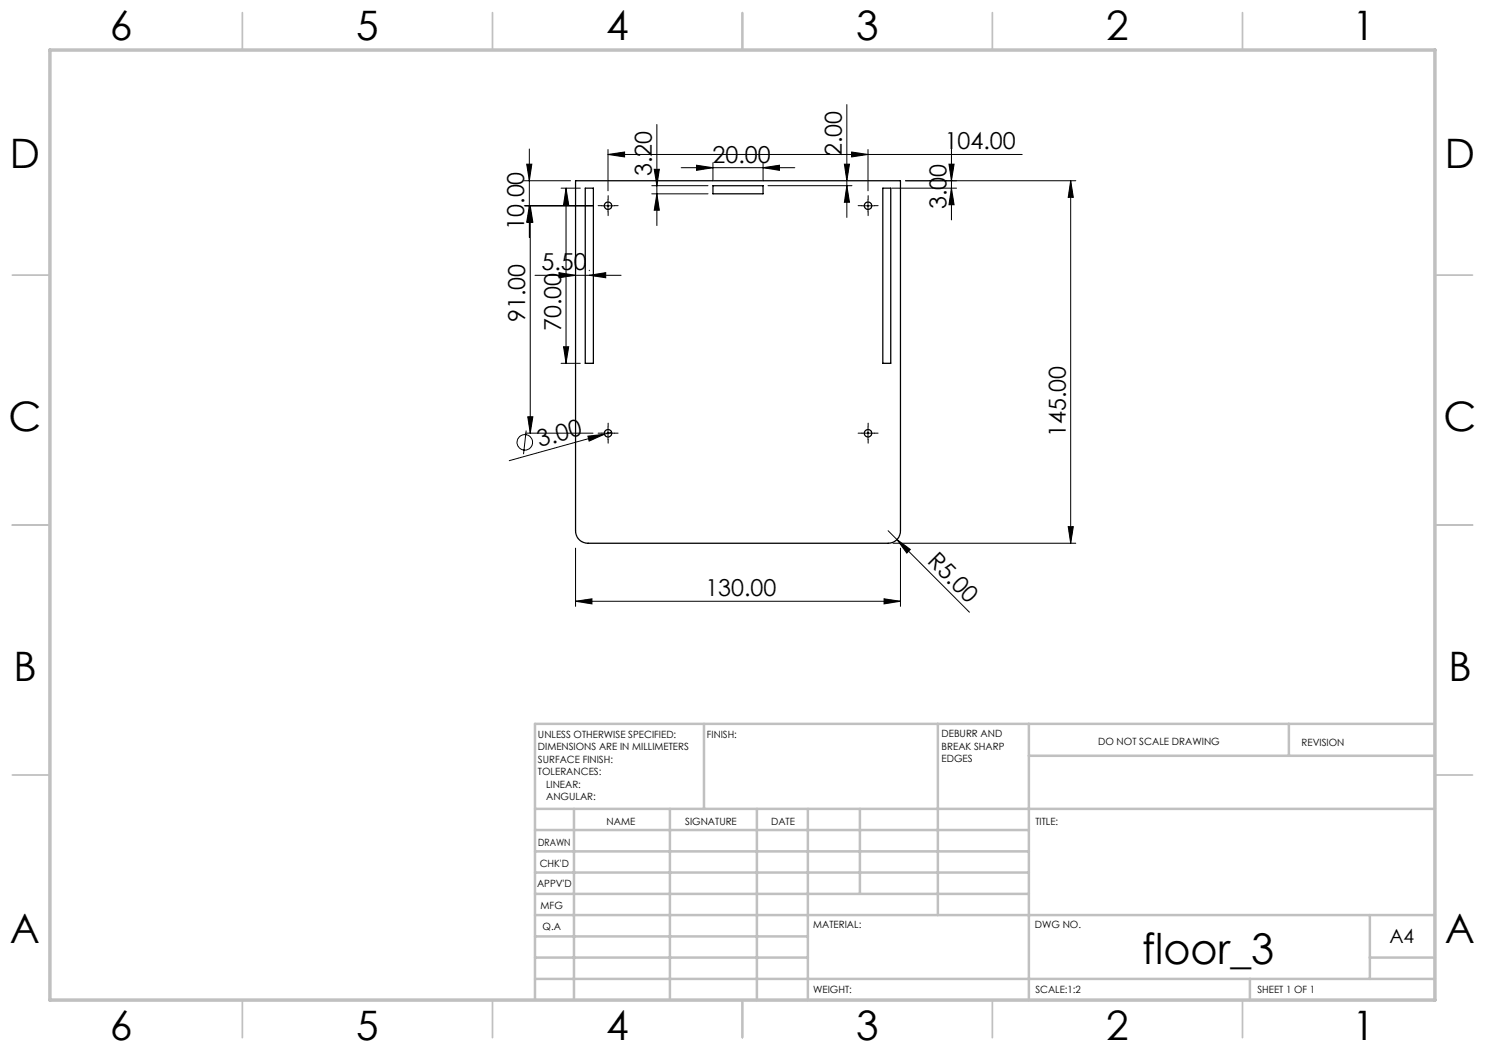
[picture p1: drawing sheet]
<svg xmlns="http://www.w3.org/2000/svg" width="297mm" height="210mm" viewBox="0 0 297 210" stroke-linecap="round" stroke-linejoin="round" font-family="sans-serif">
<g fill="none" stroke="#000" stroke-width=".25">
<path d="M115.1 36.2h65v69.9a2.45 2.45 0 0 1-2.5 2.5h-60a2.45 2.45 0 0 1-2.5-2.5zM117.1 37.6h1.6v35.1h-1.6zM142.6 37.1h10v1.7h-10zM176.6 37.6h1.6v35.1h-1.6z"/>
<circle cx="121.6" cy="41.1" r=".74"/>
<circle cx="173.6" cy="41.1" r=".74"/>
<circle cx="121.6" cy="86.7" r=".74"/>
<circle cx="173.6" cy="86.7" r=".74"/>
</g>
<g fill="none" stroke="#000" stroke-width=".2">
<path d="M104.8 36.2h9.3M105.3 32.8h1.1l-.5 3.4zM105.9 29.8v17.7M112.2 37.6h3.9M113.2 37.6l.5 3.3h-1zM113.2 37.6v35.1M121.6 30.9l3.3-.5v1zM121.6 29.9v8.3M121.6 30.9h82.8M121.6 39.9v2.5M130.4 37.1h11.2M130.4 38.8h11.2"/>
<path d="M130.8 33.9h1.1l-.5 3.2zM131.4 38.8l.5 3.2h-1.1zM131.4 24.9v20.2M136.2 33.5h22.8M139.3 33l3.3 .5-3.3 .6zM142.6 32.6v3.6M152.6 33.5l3.3-.5v1.1zM152.6 32.6v3.6M153.6 37.1h16.8M168.9 32.8h1l-.5 3.4zM169.4 20.9v22.6M169.4 37.1l.5 3.4h-1z"/>
<path d="M170.3 30.4l3.3 .5-3.3 .5zM173.6 29.9v8.3M173.6 39.9v2.5M178.4 37.6h12.9M181.1 36.2h34.1M189.8 32.8h1l-.5 3.4zM190.3 29.8v14.2M190.3 37.6l.5 3.3h-1zM214.1 36.2l.6 3.3h-1.1zM214.1 36.2v72.4M104.8 41.2h13.8M105.9 41.2l.5 3.2h-1.1z"/>
<path d="M106 41.2v45.4M106 41.2l.6 3.2h-1zM107 55.1h17.2M111.8 54.5l3.3 .6-3.3 .5zM115.1 54v.1M117.9 55.1l3.2-.6v1.1zM117.9 54v.1M120.4 41.2h2.5M172.4 41.2h2.5M112.2 72.7h3.9M112.7 69.3h1l-.5 3.4zM105.1 86.6h13.5"/>
<path d="M105.2 86.1l-.5 4.7M105.6 83.4h1l-.6 3.2zM117.6 87.2l3.3-.4-3.1 1.4zM120.4 86.6h2.5M120.9 86.8l-19.1 5.3M121.6 85.4v2.5M122.3 86.5l-1.4 .3M172.4 86.6h2.5M173.6 85.4v2.5M115.1 109.6v11.7M176.8 119.8l3.3 .5-3.3 .5zM177.6 106.1l1.8 1.8"/>
<path d="M178.6 108.6h36.6M179.4 107.9l2.7 2-.7 .7zM179.4 107.9l14.5 14.5M180.1 109.6v11.7M213.6 105.3h1.1l-.6 3.3zM115.1 120.3l3.3-.5v1zM115.1 120.3h65"/>
<circle cx="105" cy="88.5" r="1.56"/>
</g>
<g fill="none" stroke="#000" stroke-width=".2" stroke-dasharray="15.2 1.3 1.3 1.3">
<path d="M121.6 39.9v-.8M173.6 39.9v-.8M120.4 41.1h-.8M121.6 42.4v.7M122.9 41.1h.7M172.4 41.1h-.8M173.6 42.4v.7M174.9 41.1h.7M120.4 86.6h-.8M121.6 85.4v-.8M121.6 87.9v.7M122.9 86.6h.7"/>
<path d="M172.4 86.6h-.8M173.6 85.4v-.8M173.6 87.9v.7M174.9 86.6h.7"/>
</g>
<g fill="none" stroke="#c0c0c0" stroke-width=".35">
<path d="M48.5 2.5v7.5M98.5 2.5v7.5M148.5 2.5v7.5M198.5 2.5v7.5M248.5 2.5v7.5M2.5 55h7.5M287 55h7.5M2.5 105h7.5M287 105h7.5M2.5 155h7.5M287 155h7.5M48.5 200v7.5"/>
<path d="M98.5 200v7.5M148.5 200v7.5M198.5 200v7.5M248.5 200v7.5"/>
</g>
<g fill="none" stroke="#c0c0c0" stroke-width=".5">
<path d="M140.8 144.8v17M187.6 144.8v38.2M205.8 144.8v55.2M205.8 151.2h81.2M257.8 144.8v6.4M287 144.8h-180v55.2M107 161.8h180M107 178.8h98.8M107 174.5h98.8M107 170.3h98.8M107 166h98.8M114.8 161.8v38.2"/>
<path d="M134 161.8v38.2M151.4 161.8v38.2M161.6 161.8v38.2M172 161.8v17M107 195.8h180M107 191.5h54.6M107 187.3h54.6M107 183h180M250 195.8v4.2M274 191.5h13M274 183v12.8"/>
</g>
<path d="M10 10h277v190h-277z" fill="none" stroke="#c0c0c0" stroke-width=".7"/>
<g fill="#000">
<path d="M117.6 87.2l3.3-.4-3.1 1.4zM179.4 107.9l2.7 2-.7 .7z"/>
<path d="M130.8 33.9h1.1l-.5 3.2zM131.4 38.8l.5 3.2h-1.1zM113.2 37.6l.5 3.3h-1zM112.7 69.3h1l-.5 3.4zM214.1 36.2l.6 3.3h-1.1zM213.6 105.3h1.1l-.6 3.3z"/>
<path d="M190.3 37.6l.5 3.3h-1zM189.8 32.8h1l-.5 3.4zM169.4 37.1l.5 3.4h-1zM168.9 32.8h1l-.5 3.4zM105.9 41.2l.5 3.2h-1.1zM105.3 32.8h1.1l-.5 3.4zM105.6 83.4h1l-.6 3.2zM106 41.2l.6 3.2h-1z"/>
<path d="M117.9 55.1l3.2-.6v1.1zM111.8 54.5l3.3 .6-3.3 .5z"/>
<path d="M115.1 120.3l3.3-.5v1zM176.8 119.8l3.3 .5-3.3 .5zM139.3 33l3.3 .5-3.3 .6zM152.6 33.5l3.3-.5v1.1zM121.6 30.9l3.3-.5v1zM170.3 30.4l3.3 .5-3.3 .5z"/>
</g>
<text font-size="8.5" x="228.4" y="192.7">floor_3</text>
<g font-size="8.1">
<text x="22" y="8">6</text>
<text x="71.2" y="8">5</text>
<text x="121.2" y="8">4</text>
<text x="171.3" y="8">3</text>
<text x="221.3" y="8">2</text>
<text x="270.5" y="8">1</text>
<text x="2" y="33.6">D</text>
<text x="289" y="33.6">D</text>
<text x="1.7" y="86.1">C</text>
<text x="288.7" y="86.1">C</text>
<text x="2.7" y="136.1">B</text>
<text x="289.7" y="136.1">B</text>
<text x="2" y="188.6">A</text>
<text x="289" y="188.6">A</text>
<text x="22" y="208">6</text>
<text x="71.2" y="208">5</text>
<text x="121.2" y="208">4</text>
<text x="171.3" y="208">3</text>
<text x="221.3" y="208">2</text>
<text x="270.5" y="208">1</text>
</g>
<g font-size="4.7">
<text x="188.9" y="29.9">104.00</text>
<text x="130.4" y="35.2" transform="rotate(-90 130.4 35.2)">3.20</text>
<text x="142.5" y="32.5">20.00</text>
<text x="168.4" y="31.2" transform="rotate(-90 168.4 31.2)">2.00</text>
<text x="189.3" y="41.9" transform="rotate(-90 189.3 41.9)">3.00</text>
<text x="104.9" y="46" transform="rotate(-90 104.9 46)">10.00</text>
<text x="108.3" y="54">5.50</text>
<text x="105.1" y="64.5" transform="rotate(-90 105.1 64.5)">91.00</text>
<text x="112.2" y="66.2" transform="rotate(-90 112.2 66.2)">70.00</text>
<text x="107.9" y="89.4" transform="rotate(-16 107.9 89.4)">3.00</text>
<text x="213.2" y="87.4" transform="rotate(-90 213.2 87.4)">145.00</text>
<text x="185.3" y="112.4" transform="rotate(45 185.3 112.4)">R5.00</text>
<text x="141.1" y="119.2">130.00</text>
</g>
<text font-size="3.9" x="277.9" y="188.5">A4</text>
<g font-size="2">
<text x="107.6" y="147.6">UNLESS OTHERWISE SPECIFIED:</text>
<text x="141.4" y="147.6">FINISH:</text>
<text x="188.3" y="147.5">DEBURR AND</text>
<text x="188.3" y="150">BREAK SHARP</text>
<text x="219.6" y="149">DO NOT SCALE DRAWING</text>
<text x="260.3" y="149.2">REVISION</text>
<text x="107.6" y="150.1">DIMENSIONS ARE IN MILLIMETERS</text>
<text x="107.6" y="152.6">SURFACE FINISH:</text>
<text x="107.6" y="155.1">TOLERANCES:</text>
<text x="188.3" y="152.5">EDGES</text>
<text x="109.2" y="157.6">LINEAR:</text>
<text x="109.2" y="160.1">ANGULAR:</text>
<text x="121.3" y="165">NAME</text>
<text x="137" y="164.9">SIGNATURE</text>
<text x="154.2" y="164.9">DATE</text>
<text x="207.1" y="164.9">TITLE:</text>
<text x="107.6" y="169.1">DRAWN</text>
<text x="107.9" y="173.3">CHK'D</text>
<text x="107.4" y="177.4">APPV'D</text>
<text x="108.1" y="181.8">MFG</text>
<text x="108.5" y="186">Q.A</text>
<text x="162.6" y="185.5">MATERIAL:</text>
<text x="207" y="185.5">DWG NO.</text>
<text x="162.6" y="198.5">WEIGHT:</text>
<text x="207.1" y="198.6">SCALE:1:2</text>
<text x="251.5" y="198.6">SHEET 1 OF 1</text>
</g>
</svg>
